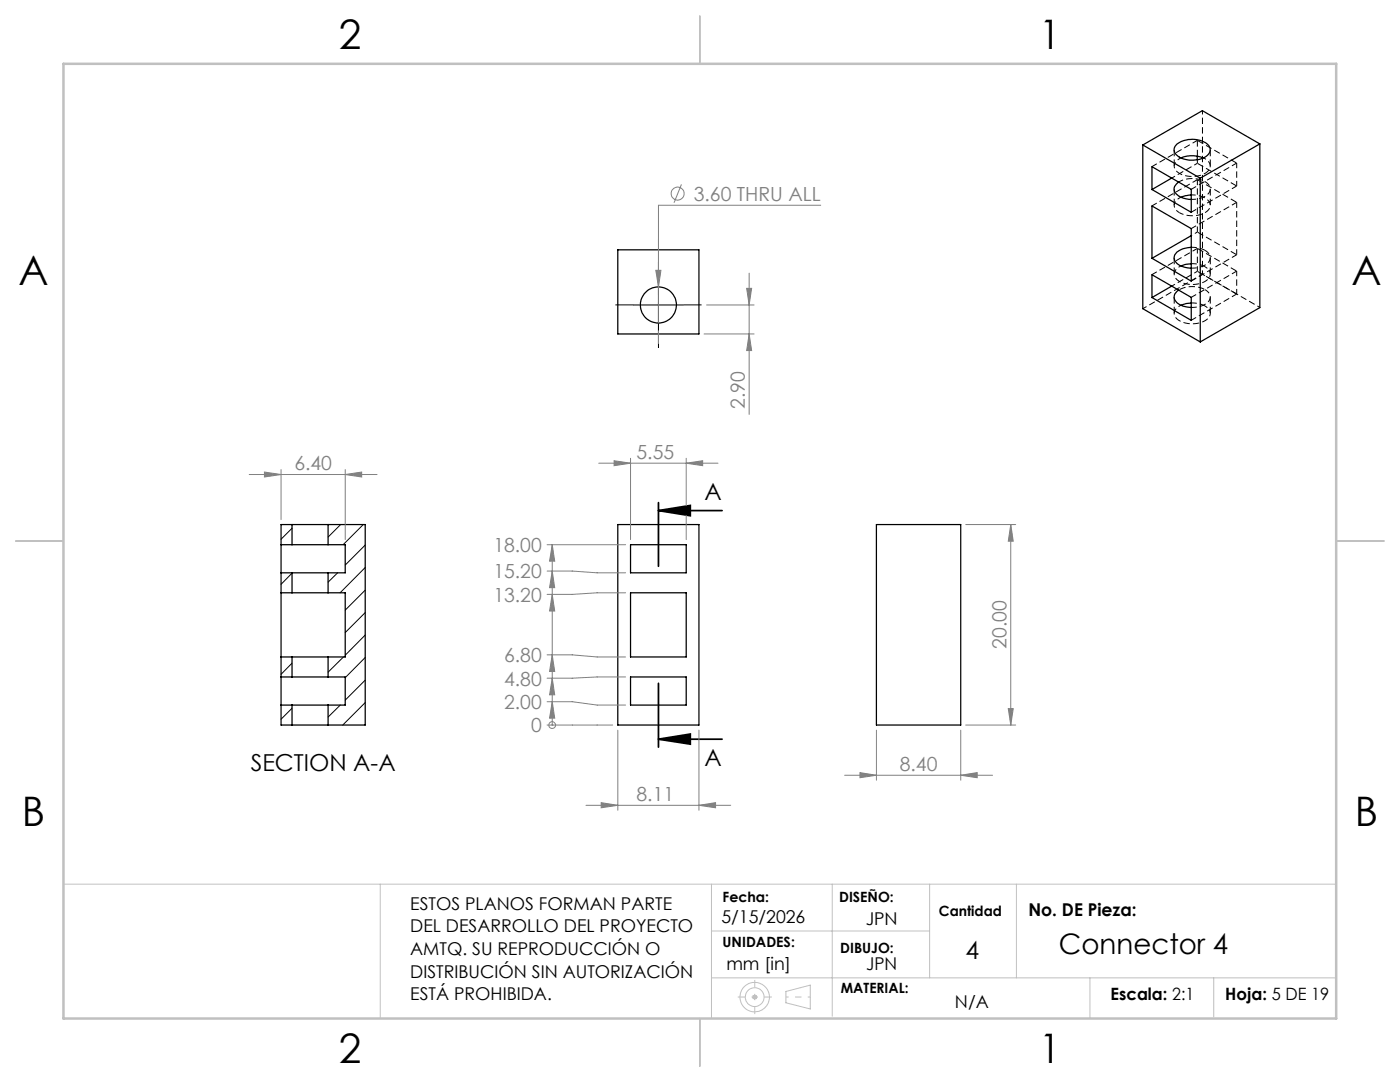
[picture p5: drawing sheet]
<svg xmlns="http://www.w3.org/2000/svg" width="279mm" height="216mm" viewBox="0 0 279 216" stroke-linecap="round" stroke-linejoin="round" font-family="sans-serif">
<g fill="none" stroke="#000" stroke-width=".25">
<path d="M228.1 28.9l11.4 6.7M228.1 28.9v32.7l11.4 6.6M229.9 33.3l7.8 4.5v4.6l-7.8-4.6zM233.9 35.5l-4 2.3M234.8 28.8a5.2 5.2 0 0 1 6.4 .2 1.59 1.59 0 0 1-.9 2.5 5.1 5.1 0 0 1-5.7-.8 1.33 1.33 0 0 1 .2-1.9zM235.2 36.3a1.53 1.53 0 0 0-.9 1.5 1.53 1.53 0 0 0 1.1 1.4l.8 .3 1.5 .3M235.7 31.5l1.8-.4a5.6 5.6 0 0 1 2.6 .4M237.7 38.9l-1.1 .2-.9 .3M238.9 31.2v.7M239.5 35.6v32.6M251.4 28.7l-11.9 6.9M251.4 28.7l-11.4-6.6-11.9 6.8"/>
<path d="M251.4 28.7v32.7l-11.9 6.8M123.3 49.8h16.2v16.8h-16.2zM229.9 54.8l7.8 4.5v4.6l-7.8-4.5zM229.9 41.1l7.8 4.5v10.5l-7.8-4.6zM233.9 57.1l-4 2.3M235.2 57.9a1.56 1.56 0 0 0-.9 1.5 1.56 1.56 0 0 0 1.2 1.4l.8 .3 1.4 .2M237.7 49.4h-.3a3.1 3.1 0 0 0-3 1.8 2.13 2.13 0 0 0 1.9 2.1l1.4 .2M237.7 52.6l-1 .1-1 .4M237.7 47l-7.8 4.5M237.7 60.5l-1 .1-1 .3M56.1 108.7h2.2M56.1 114.3h2.2"/>
<path d="M56.1 118.3h2.2M58.3 118.3h7.2M58.3 114.3h7.2M58.3 108.7h7.2M58.3 104.7h7.2M58.3 104.7h-2.2v40h2.2M58.3 104.7v4M58.3 114.3v4M65.5 108.7h3.4v5.6h-3.4M65.5 118.3h3.4v12.8h-3.4M65.5 104.7h7.4v40h-7.4M65.5 104.7v4"/>
<path d="M65.5 114.3v4M123.3 104.7h16.2v40h-16.2zM125.8 108.7h11.1v5.6h-11.1zM125.8 118.3h11.1v12.8h-11.1zM174.9 104.7h16.8v40h-16.8zM56.1 135.1h2.2M56.1 131.1h2.2M58.3 131.1h7.2M58.3 135.1h7.2M58.3 131.1v4M65.5 135.1h3.4v5.6h-3.4M65.5 131.1v4"/>
<path d="M125.8 135.1h11.1v5.6h-11.1zM56.1 140.7h2.2M58.3 140.7h7.2M58.3 144.7h7.2M58.3 140.7v4M65.5 140.7v4"/>
<circle cx="131.4" cy="60.9" r="3.6"/>
</g>
<g fill="none" stroke="#000" stroke-width=".2" stroke-dasharray="1.3 .6" stroke-dashoffset=".2" stroke-linecap="butt">
<path d="M239 28l-9.1 5.2M239 35.8v10.5M239 35.8l-9.1 5.3M246.8 32.5l-9 5.3M246.8 37.1l-9 5.2M237.8 53.5a3.7 3.7 0 0 0 3.7-1.8 1.64 1.64 0 0 0-1-1.7M239 49.6l-9.1 5.2M240.5 50a5.2 5.2 0 0 0-2.7-.7M240.5 53.2a5.2 5.2 0 0 0-2.7-.6M246.8 40.4l-9 5.2M246.8 50.8l-9 5.3M246.8 50.8v-10.4"/>
<path d="M246.8 54.1l-9 5.2M246.8 58.7l-9 5.2M237.8 61.3a3.7 3.7 0 0 0 3.7-1.7 1.64 1.64 0 0 0-1-1.8M240.5 61.1a5.2 5.2 0 0 0-2.7-.6"/>
</g>
<path d="M235.4 34.6a1.56 1.56 0 0 1-1.1-1.5 1.56 1.56 0 0 1 1.2-1.5l.2-.1M235.4 42.4a1.56 1.56 0 0 1-1.1-1.5 1.56 1.56 0 0 1 1.2-1.4l.2-.2M240 54.7v-32.6" fill="none" stroke="#000" stroke-width=".2" stroke-dasharray="1.3 .6" stroke-dashoffset=".5" stroke-linecap="butt"/>
<path d="M240.2 31.5a1.61 1.61 0 0 1 .9 2.6 5.3 5.3 0 0 1-5.7 .5M235.7 53.1a1.62 1.62 0 0 0-1 2.5 5.1 5.1 0 0 0 6.5 0 1.49 1.49 0 0 0-.7-2.4M239 46.3l-1.2 .7M235.7 60.9a1.62 1.62 0 0 0-1 2.5 5.1 5.1 0 0 0 6.5 0 1.49 1.49 0 0 0-.7-2.3M251.4 61.3l-11.4-6.6" fill="none" stroke="#000" stroke-width=".2" stroke-dasharray="1.3 .6" stroke-dashoffset=".7" stroke-linecap="butt"/>
<path d="M239 32.6l-5.1 2.9M239 54.1l-5.1 3" fill="none" stroke="#000" stroke-width=".2" stroke-dasharray="1.3 .6" stroke-dashoffset=".6" stroke-linecap="butt"/>
<path d="M239 32.6l7.8 4.5M246.8 32.5l-7.8-4.5M239 46.3l7.8 4.5M239 54.1l7.8 4.6M246.8 40.4l-7.8-4.6M246.8 54.1l-7.8-4.5" fill="none" stroke="#000" stroke-width=".2" stroke-dasharray="1.3 .6" stroke-dashoffset="-.1" stroke-linecap="butt"/>
<path d="M235.3 36.3a5.1 5.1 0 0 1 6 .7 1.68 1.68 0 0 1-1.3 2.4l-1.2 .3-1 .1M246.8 37.1v-4.6M239 49.6v4.5M246.8 58.7v-4.6" fill="none" stroke="#000" stroke-width=".2" stroke-dasharray="1.3 .6" stroke-dashoffset=".3" stroke-linecap="butt"/>
<path d="M237.8 38.9a3.7 3.7 0 0 1 3.7 1.7 2.1 2.1 0 0 1-2.1 2.3l-1.6 .1a5.2 5.2 0 0 1-2.4-.6M239 31.9v.7M228.1 61.6l11.9-6.9" fill="none" stroke="#000" stroke-width=".2" stroke-dasharray="1.3 .6" stroke-dashoffset=".4" stroke-linecap="butt"/>
<path d="M234.3 29.9v3.2M234.3 37.7v3.3M239 28v3.1M241.5 33.1v-3.2M234.3 51.4v3.3M234.3 59.3v3.2M241.5 41v-3.3M241.5 54.7v-3.3M241.5 62.5v-3.2" fill="none" stroke="#000" stroke-width=".2" stroke-dasharray="1.3 .6" stroke-linecap="butt"/>
<path d="M240.5 57.8a5.6 5.6 0 0 0-5.2 .1" fill="none" stroke="#000" stroke-width=".2" stroke-dasharray="1.3 .6" stroke-dashoffset="-.2" stroke-linecap="butt"/>
<g fill="none" stroke="#000" stroke-width=".2">
<path d="M131.4 55.8v10.1M126.4 60.9h10M58.3 105.4l-2.2 2.2M58.3 114.4l-2.2 2.2M67.4 114.3l-1.9 1.9M68 104.7l-2.5 2.5M72.5 104.7l-4 4M72.9 108.8l-4 3.9M72.9 113.2l-5 5.1M72.9 117.8l-4 3.9M58.3 132.3l-2.2 2.2M68.5 131.1l-3 3"/>
<path d="M72.9 122.2l-4 4M72.9 126.7l-4 4M72.9 131.2l-4 4M72.9 135.7l-4 4M58.3 141.3l-2.2 2.2M67.9 140.7l-2.4 2.4M72.9 140.2l-4.5 4.5"/>
</g>
<g fill="none" stroke="#808080" stroke-width=".2">
<path d="M136 36.8l-1.5 3.7M130.9 53.9h1l-.5 3.4zM149 57.5h1l-.5 3.4zM149.5 54.5v28.2M163.8 41h-32.4v23.5M140.5 66.6h10M141 60.9h9.5M149.5 66.6l.5 3.4h-1zM49.7 94.7h25.5M52.8 94.2l3.3 .5-3.3 .5zM56.1 93.7v10M68.9 94.7l3.3-.5v1z"/>
<path d="M68.9 93.7v14M119.5 92.4h23.8M122.6 91.9l3.2 .5-3.2 .5zM125.8 91.4v16.3M136.9 92.4l3.3-.5v1zM136.9 91.4v16.3M109.2 113.9h5l5 .4h5.6M109.2 108.7h15.6M110.2 118.6l.5 3.3h-1zM110.2 113.9l.5 3.4h-1zM110.2 108.7l.5 3.3h-1zM110.2 108.7v36"/>
<path d="M124.8 118.3h-5.6l-5 .3h-5M192.7 104.7h10M201.7 104.7l.5 3.3h-1zM201.7 104.7v40M109.2 130.7h5l5 .4h5.6M110.2 135.3l.5 3.3h-1zM110.2 130.7l.5 3.3h-1zM124.8 135.1l-15.6 .2M109.2 144.7h13.1M109.2 140h5l5 .7h5.6M110.2 140l.5 3.3h-1zM110.2 144.7h.1"/>
<path d="M123.3 145.7v16M139.5 145.7v16M168.6 154.7h29.5M171.6 154.2l3.3 .5-3.3 .5zM174.9 145.7v10M191.7 154.7l3.3-.5v1zM191.7 145.7v10M192.7 144.7h10M201.2 141.4h1l-.5 3.3zM116.9 160.7h28.9M120 160.2l3.3 .5-3.3 .5zM139.5 160.7l3.3-.5v1z"/>
<circle cx="135.2" cy="38.6" r="1.29"/>
<circle cx="110.2" cy="144.7" r=".68"/>
</g>
<path d="M131.4 101.9l6.4-1v2zM131.4 101.9h12.7M131.4 100.3v12.7M131.4 136.3v12.8M131.4 147.5l6.4-1v2zM131.4 147.5h12.7" fill="none" stroke="#000" stroke-width=".35"/>
<g fill="none" stroke="#c0c0c0" stroke-width=".2">
<path d="M12.7 176.4h254M75.9 176.4v26.8M142 176.4v26.8M166.1 176.4v26.4M185.5 176.4v18.7M202.8 176.4v18.7M142 185.8h43.5M142 195.1h124.7M150.1 199h1M150.2 198.6l.8 .7M150.6 198.5v1M151 198.6l-.8 .7"/>
<path d="M156.8 197.8l4.9-1.2v4.7l-4.9-1.2zM217.5 195.1v8.1M242.2 195.1v7.8"/>
<circle cx="150.6" cy="199" r="1.88"/>
<circle cx="150.6" cy="199" r="2.95"/>
</g>
<path d="M131.4 55.8v-3.6M126.4 60.8h-3.6M131.4 65.8v3.6M136.4 60.8h3.6" fill="none" stroke="#000" stroke-width=".2" stroke-dasharray="15.2 1.3 1.3 1.3" stroke-linecap="butt"/>
<path d="M131.4 68.6v-20.8" fill="none" stroke="#808080" stroke-width=".2" stroke-dasharray="15.2 1.3 1.3 1.3" stroke-dashoffset="6.7" stroke-linecap="butt"/>
<path d="M156.9 198.9h4.8" fill="none" stroke="#c0c0c0" stroke-width=".2" stroke-dasharray="15.2 1.3 1.3 1.3" stroke-dashoffset="14.7" stroke-linecap="butt"/>
<path d="M147.2 198.9h6.8M150.6 202.4v-6.9" fill="none" stroke="#c0c0c0" stroke-width=".2" stroke-dasharray="15.2 1.3 1.3 1.3" stroke-dashoffset="13.7" stroke-linecap="butt"/>
<path d="M139.7 3.2v9.5M3.1 107.9h9.6M266.7 107.9h9.5M139.7 203.2v9.6" fill="none" stroke="#c0c0c0" stroke-width=".25"/>
<path d="M12.7 12.7h254v190.5h-254z" fill="none" stroke="#c0c0c0" stroke-width=".5"/>
<path d="M131.4 101.9l6.4-1v2zM131.4 147.5l6.4-1v2z" fill="#000"/>
<g fill="#808080">
<path d="M139.5 160.7l3.3-.5v1zM120 160.2l3.3 .5-3.3 .5zM136.9 92.4l3.3-.5v1zM122.6 91.9l3.2 .5-3.2 .5z"/>
<path d="M130.9 53.9l.5 3.4 .5-3.4zM171.6 154.2l3.3 .5-3.3 .5zM191.7 154.7l3.3-.5v1zM52.8 94.2l3.3 .5-3.3 .5zM68.9 94.7l3.3-.5v1z"/>
<path d="M149.5 66.6l.5 3.4h-1zM149 57.5h1l-.5 3.4z"/>
<path d="M201.7 104.7l.5 3.3h-1zM201.2 141.4h1l-.5 3.3z"/>
<path d="M110.2 140l.5 3.3h-1zM110.2 135.3l.5 3.3h-1zM110.2 130.7l.5 3.3h-1zM110.2 118.6l.5 3.3h-1zM110.2 113.9l.5 3.4h-1zM110.2 108.7l.5 3.3h-1z"/>
</g>
<g font-size="8.1">
<text x="67.6" y="9.7">2</text>
<text x="207.3" y="9.7">1</text>
<text x="3.7" y="57">A</text>
<text x="269.7" y="57">A</text>
<text x="4.4" y="164.9">B</text>
<text x="270.4" y="164.9">B</text>
<text x="67.6" y="212.2">2</text>
<text x="207.3" y="212.2">1</text>
</g>
<text font-size="5.6" x="211.3" y="190.3">Connector 4</text>
<text font-size="4.9" x="192.7" y="191.4">4</text>
<g font-size="4.7">
<text x="140.6" y="99.7">A</text>
<text x="50.1" y="153.9">SECTION A-A</text>
<text x="140.6" y="152.8">A</text>
</g>
<g font-size="3.9" fill="#808080">
<text x="138.5" y="40.1">3.60 THRU ALL</text>
<text x="148.7" y="81.6" transform="rotate(-90 148.7 81.6)">2.90</text>
<text x="58.8" y="93.8">6.40</text>
<text x="127" y="91.6">5.55</text>
<text x="98.5" y="110.1">18.00</text>
<text x="98.5" y="115.4">15.20</text>
<text x="98.5" y="120.1">13.20</text>
<text x="200.9" y="129.5" transform="rotate(-90 200.9 129.5)">20.00</text>
<text x="100.6" y="136.8">4.80</text>
<text x="100.6" y="132.1">6.80</text>
<text x="100.6" y="141.5">2.00</text>
<text x="106" y="146.1">0</text>
<text x="179.6" y="153.8">8.40</text>
<text x="127" y="159.8">8.11</text>
</g>
<g font-size="3.5">
<text x="81.9" y="181.5">ESTOS PLANOS FORMAN PARTE</text>
<text x="144" y="184.2">5/15/2026</text>
<text x="172.8" y="184.6">JPN</text>
<text x="205.3" y="182.7">No. DE Pieza:</text>
<text x="81.9" y="186">DEL DESARROLLO DEL PROYECTO</text>
<text x="81.9" y="190.6">AMTQ. SU REPRODUCCIÓN O</text>
<text x="81.9" y="195.1">DISTRIBUCIÓN SIN AUTORIZACIÓN</text>
<text x="145" y="193.5">mm [in]</text>
<text x="172.9" y="193.5">JPN</text>
<text x="81.9" y="199.6">ESTÁ PROHIBIDA.</text>
<text x="190.6" y="201.1">N/A</text>
</g>
<g font-size="3.4">
<text x="221.6" y="199.6">Escala: 2:1</text>
<text x="244.5" y="199.6">Hoja: 5 DE 19</text>
</g>
<g font-size="2.8">
<text x="144.2" y="179.9">Fecha:</text>
<text x="167.5" y="179.9">DISEÑO:</text>
<text x="187.4" y="182.7">Cantidad</text>
<text x="144.2" y="189">UNIDADES:</text>
<text x="167.7" y="190.3">DIBUJO:</text>
<text x="167.8" y="198.1">MATERIAL:</text>
</g>
</svg>
